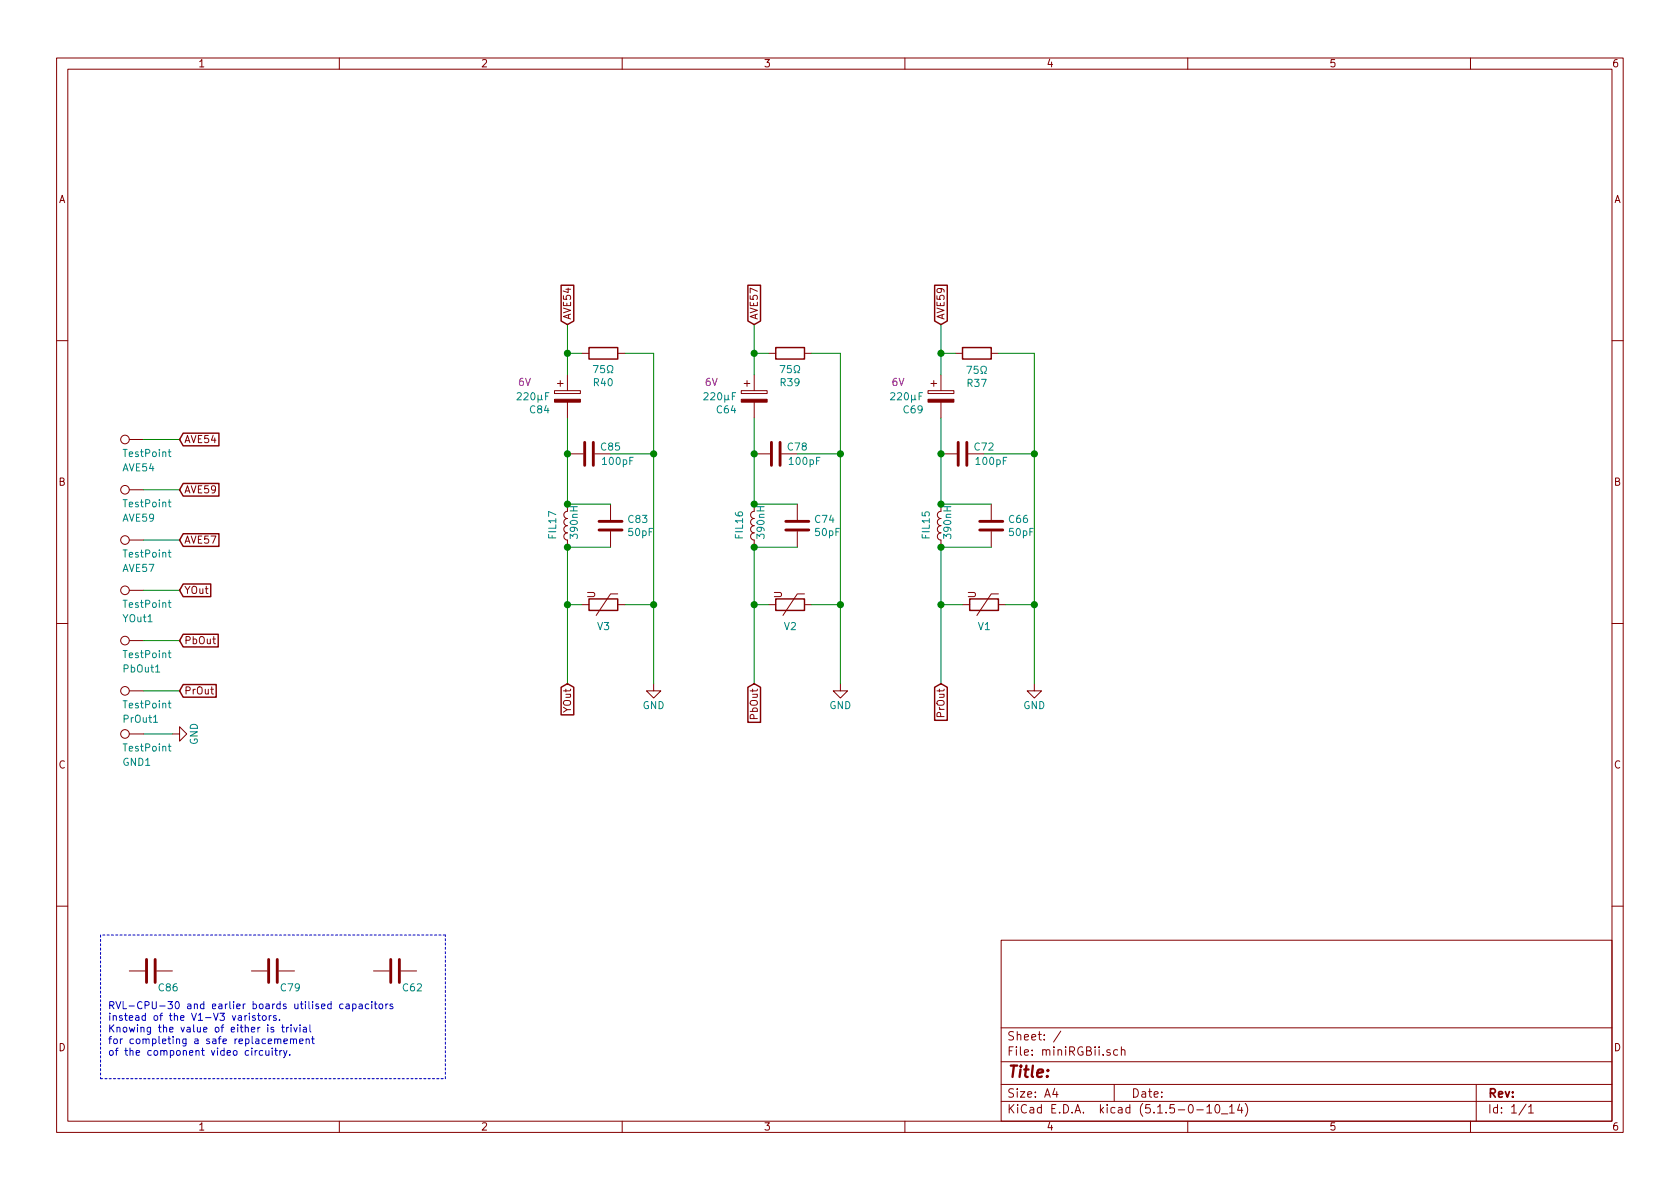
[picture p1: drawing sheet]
EESchema Schematic File Version 4
EELAYER 30 0
EELAYER END
$Descr A4 11693 8268
encoding utf-8
Sheet 1 1
Title ""
Date ""
Rev ""
Comp ""
Comment1 ""
Comment2 ""
Comment3 ""
Comment4 ""
$EndDescr
$Comp
L Device:Varistor V1
U 1 1
P 6850 4200
F 0 "V1" V 7000 4250 50  0000 R CNN
F 1 "Varistor" V 7000 4350 50  0001 R CNN
F 2 "Resistor_SMD:R_0603_1608Metric_Pad1.05x0.95mm_HandSolder" V 6780 4200 50  0001 C CNN
F 3 "~" H 6850 4200 50  0001 C CNN
	1    6850 4200
	0    1    1    0   
$EndComp
$Comp
L power:GND #PWR0101
U 1 1
P 1200 5100
F 0 "#PWR0101" H 1200 4850 50  0001 C CNN
F 1 "GND" H 1200 4950 50  0000 C CNN
F 2 "" H 1200 5100 50  0001 C CNN
F 3 "" H 1200 5100 50  0001 C CNN
	1    1200 5100
	0    -1   -1   0   
$EndComp
$Comp
L Device:C C66
U 1 1
P 6900 3650
F 0 "C66" H 7015 3696 50  0000 L CNN
F 1 "50pF" H 7015 3605 50  0000 L CNN
F 2 "Capacitor_SMD:C_0603_1608Metric_Pad1.05x0.95mm_HandSolder" H 6938 3500 50  0001 C CNN
F 3 "~" H 6900 3650 50  0001 C CNN
	1    6900 3650
	1    0    0    -1  
$EndComp
Wire Wire Line
	6900 3500 6550 3500
$Comp
L Device:C C72
U 1 1
P 6700 3150
F 0 "C72" V 6650 3300 50  0000 C CNN
F 1 "100pF" V 6750 3350 50  0000 C CNN
F 2 "Capacitor_SMD:C_0603_1608Metric_Pad1.05x0.95mm_HandSolder" H 6738 3000 50  0001 C CNN
F 3 "~" H 6700 3150 50  0001 C CNN
	1    6700 3150
	0    1    1    0   
$EndComp
Wire Wire Line
	6550 3150 6550 3500
Connection ~ 6550 3500
$Comp
L Device:Varistor V2
U 1 1
P 5500 4200
F 0 "V2" V 5650 4250 50  0000 R CNN
F 1 "Varistor" V 5650 4350 50  0001 R CNN
F 2 "Resistor_SMD:R_0603_1608Metric_Pad1.05x0.95mm_HandSolder" V 5430 4200 50  0001 C CNN
F 3 "~" H 5500 4200 50  0001 C CNN
	1    5500 4200
	0    1    1    0   
$EndComp
$Comp
L Device:C C74
U 1 1
P 5550 3650
F 0 "C74" H 5665 3696 50  0000 L CNN
F 1 "50pF" H 5665 3605 50  0000 L CNN
F 2 "Capacitor_SMD:C_0603_1608Metric_Pad1.05x0.95mm_HandSolder" H 5588 3500 50  0001 C CNN
F 3 "~" H 5550 3650 50  0001 C CNN
	1    5550 3650
	1    0    0    -1  
$EndComp
$Comp
L Device:C C78
U 1 1
P 5400 3150
F 0 "C78" V 5350 3300 50  0000 C CNN
F 1 "100pF" V 5450 3350 50  0000 C CNN
F 2 "Capacitor_SMD:C_0603_1608Metric_Pad1.05x0.95mm_HandSolder" H 5438 3000 50  0001 C CNN
F 3 "~" H 5400 3150 50  0001 C CNN
	1    5400 3150
	0    1    1    0   
$EndComp
Wire Wire Line
	5550 3500 5250 3500
Wire Wire Line
	5250 3500 5250 3150
Connection ~ 5250 3500
Wire Wire Line
	5550 3800 5250 3800
Wire Wire Line
	6900 3800 6550 3800
$Comp
L Device:Varistor V3
U 1 1
P 4200 4200
F 0 "V3" V 4350 4250 50  0000 R CNN
F 1 "Varistor" V 4350 4350 50  0001 R CNN
F 2 "Resistor_SMD:R_0603_1608Metric_Pad1.05x0.95mm_HandSolder" V 4130 4200 50  0001 C CNN
F 3 "~" H 4200 4200 50  0001 C CNN
	1    4200 4200
	0    1    1    0   
$EndComp
$Comp
L Device:C C83
U 1 1
P 4250 3650
F 0 "C83" H 4365 3696 50  0000 L CNN
F 1 "50pF" H 4365 3605 50  0000 L CNN
F 2 "Capacitor_SMD:C_0603_1608Metric_Pad1.05x0.95mm_HandSolder" H 4288 3500 50  0001 C CNN
F 3 "~" H 4250 3650 50  0001 C CNN
	1    4250 3650
	1    0    0    -1  
$EndComp
$Comp
L Device:C C85
U 1 1
P 4100 3150
F 0 "C85" V 4050 3300 50  0000 C CNN
F 1 "100pF" V 4150 3350 50  0000 C CNN
F 2 "Capacitor_SMD:C_0603_1608Metric_Pad1.05x0.95mm_HandSolder" H 4138 3000 50  0001 C CNN
F 3 "~" H 4100 3150 50  0001 C CNN
	1    4100 3150
	0    1    1    0   
$EndComp
Wire Wire Line
	4250 3500 3950 3500
Wire Wire Line
	3950 3500 3950 3150
Connection ~ 3950 3500
Wire Wire Line
	4250 3800 3950 3800
Connection ~ 6550 3150
$Comp
L Device:CP C64
U 1 1
P 5250 2750
F 0 "C64" H 5132 2659 50  0000 R CNN
F 1 "220μF" H 5132 2750 50  0000 R CNN
F 2 "Capacitor_Tantalum_SMD:CP_EIA-7343-15_Kemet-W_Pad2.25x2.55mm_HandSolder" H 5288 2600 50  0001 C CNN
F 3 "~" H 5250 2750 50  0001 C CNN
F 4 "6V" H 5000 2850 50  0000 R CNN "max. Voltage"
	1    5250 2750
	1    0    0    -1  
$EndComp
$Comp
L Device:CP C84
U 1 1
P 3950 2750
F 0 "C84" H 3832 2659 50  0000 R CNN
F 1 "220μF" H 3832 2750 50  0000 R CNN
F 2 "Capacitor_Tantalum_SMD:CP_EIA-7343-15_Kemet-W_Pad2.25x2.55mm_HandSolder" H 3988 2600 50  0001 C CNN
F 3 "~" H 3950 2750 50  0001 C CNN
F 4 "6V" H 3700 2850 50  0000 R CNN "max. Voltage"
	1    3950 2750
	1    0    0    -1  
$EndComp
Wire Wire Line
	5250 3800 5250 4200
Wire Wire Line
	5250 4200 5350 4200
Connection ~ 5250 4200
Wire Wire Line
	5250 4200 5250 4750
Wire Wire Line
	6550 3800 6550 4200
Wire Wire Line
	6550 4200 6700 4200
Connection ~ 6550 4200
Wire Wire Line
	6550 4200 6550 4750
Wire Wire Line
	3950 4200 4050 4200
Wire Wire Line
	3950 4200 3950 4750
$Comp
L Device:R R37
U 1 1
P 6800 2450
F 0 "R37" V 7007 2450 50  0000 C CNN
F 1 "75Ω" V 6916 2450 50  0000 C CNN
F 2 "Resistor_SMD:R_0603_1608Metric_Pad1.05x0.95mm_HandSolder" V 6730 2450 50  0001 C CNN
F 3 "~" H 6800 2450 50  0001 C CNN
	1    6800 2450
	0    1    1    0   
$EndComp
$Comp
L Device:R R39
U 1 1
P 5500 2450
F 0 "R39" V 5293 2450 50  0000 C CNN
F 1 "75Ω" V 5384 2450 50  0000 C CNN
F 2 "Resistor_SMD:R_0603_1608Metric_Pad1.05x0.95mm_HandSolder" V 5430 2450 50  0001 C CNN
F 3 "~" H 5500 2450 50  0001 C CNN
	1    5500 2450
	0    -1   -1   0   
$EndComp
Wire Wire Line
	3950 2450 4050 2450
$Comp
L Device:R R40
U 1 1
P 4200 2450
F 0 "R40" V 3993 2450 50  0000 C CNN
F 1 "75Ω" V 4084 2450 50  0000 C CNN
F 2 "Resistor_SMD:R_0603_1608Metric_Pad1.05x0.95mm_HandSolder" V 4130 2450 50  0001 C CNN
F 3 "~" H 4200 2450 50  0001 C CNN
	1    4200 2450
	0    -1   -1   0   
$EndComp
$Comp
L Device:L FIL17
U 1 1
P 3950 3650
F 0 "FIL17" V 4050 3750 50  0000 R CNN
F 1 "390nH" V 3900 3750 50  0000 R CNN
F 2 "Inductor_SMD:L_0402_1005Metric" H 3950 3650 50  0001 C CNN
F 3 "~" H 3950 3650 50  0001 C CNN
	1    3950 3650
	-1   0    0    1   
$EndComp
$Comp
L Device:L FIL16
U 1 1
P 5250 3650
F 0 "FIL16" V 5350 3750 50  0000 R CNN
F 1 "390nH" V 5200 3750 50  0000 R CNN
F 2 "Inductor_SMD:L_0402_1005Metric" H 5250 3650 50  0001 C CNN
F 3 "~" H 5250 3650 50  0001 C CNN
	1    5250 3650
	-1   0    0    1   
$EndComp
Connection ~ 5250 3800
$Comp
L Device:L FIL15
U 1 1
P 6550 3650
F 0 "FIL15" V 6650 3750 50  0000 R CNN
F 1 "390nH" V 6500 3750 50  0000 R CNN
F 2 "Inductor_SMD:L_0402_1005Metric" H 6550 3650 50  0001 C CNN
F 3 "~" H 6550 3650 50  0001 C CNN
	1    6550 3650
	-1   0    0    1   
$EndComp
Connection ~ 6550 3800
$Comp
L Device:C C86
U 1 1
P 1050 6750
F 0 "C86" V 1165 6796 50  0000 L CNN
F 1 "50pF" H 1165 6705 50  0001 L CNN
F 2 "" H 1088 6600 50  0001 C CNN
F 3 "~" H 1050 6750 50  0001 C CNN
	1    1050 6750
	0    1    1    0   
$EndComp
$Comp
L Device:C C79
U 1 1
P 1900 6750
F 0 "C79" V 2015 6796 50  0000 L CNN
F 1 "50pF" H 2015 6705 50  0001 L CNN
F 2 "" H 1938 6600 50  0001 C CNN
F 3 "~" H 1900 6750 50  0001 C CNN
	1    1900 6750
	0    1    1    0   
$EndComp
$Comp
L Device:C C62
U 1 1
P 2750 6750
F 0 "C62" V 2865 6796 50  0000 L CNN
F 1 "50pF" H 2865 6705 50  0001 L CNN
F 2 "" H 2788 6600 50  0001 C CNN
F 3 "~" H 2750 6750 50  0001 C CNN
	1    2750 6750
	0    1    1    0   
$EndComp
Wire Notes Line
	3100 7500 3100 6500
Wire Notes Line
	3100 6500 700  6500
Wire Notes Line
	700  6500 700  7500
Wire Notes Line
	700  7500 3100 7500
Text Notes 750  7350 0    50   ~ 0
RVL-CPU-30 and earlier boards utilised capacitors\ninstead of the V1-V3 varistors. \nKnowing the value of either is trivial\nfor completing a safe replacemement\nof the component video circuitry.
Wire Wire Line
	3950 3800 3950 4200
Connection ~ 3950 3800
Connection ~ 3950 4200
$Comp
L Connector:TestPoint AVE59
U 1 1
P 1000 3400
F 0 "AVE59" V 800 3550 50  0000 R CNN
F 1 "TestPoint" V 900 3550 50  0000 R CNN
F 2 "Connector_Pin:Pin_D1.0mm_L10.0mm" H 1200 3400 50  0001 C CNN
F 3 "~" H 1200 3400 50  0001 C CNN
	1    1000 3400
	0    -1   -1   0   
$EndComp
$Comp
L Connector:TestPoint AVE57
U 1 1
P 1000 3750
F 0 "AVE57" V 800 3900 50  0000 R CNN
F 1 "TestPoint" V 900 3900 50  0000 R CNN
F 2 "Connector_Pin:Pin_D1.0mm_L10.0mm" H 1200 3750 50  0001 C CNN
F 3 "~" H 1200 3750 50  0001 C CNN
	1    1000 3750
	0    -1   -1   0   
$EndComp
$Comp
L Connector:TestPoint AVE54
U 1 1
P 1000 3050
F 0 "AVE54" V 800 3200 50  0000 R CNN
F 1 "TestPoint" V 900 3200 50  0000 R CNN
F 2 "Connector_Pin:Pin_D1.0mm_L10.0mm" H 1200 3050 50  0001 C CNN
F 3 "~" H 1200 3050 50  0001 C CNN
	1    1000 3050
	0    -1   -1   0   
$EndComp
$Comp
L Connector:TestPoint PrOut1
U 1 1
P 1000 4800
F 0 "PrOut1" V 800 4950 50  0000 R CNN
F 1 "TestPoint" V 900 4950 50  0000 R CNN
F 2 "Connector_Pin:Pin_D1.0mm_L10.0mm" H 1200 4800 50  0001 C CNN
F 3 "~" H 1200 4800 50  0001 C CNN
	1    1000 4800
	0    -1   -1   0   
$EndComp
$Comp
L Connector:TestPoint PbOut1
U 1 1
P 1000 4450
F 0 "PbOut1" V 800 4600 50  0000 R CNN
F 1 "TestPoint" V 900 4600 50  0000 R CNN
F 2 "Connector_Pin:Pin_D1.0mm_L10.0mm" H 1200 4450 50  0001 C CNN
F 3 "~" H 1200 4450 50  0001 C CNN
	1    1000 4450
	0    -1   -1   0   
$EndComp
$Comp
L Connector:TestPoint YOut1
U 1 1
P 1000 4100
F 0 "YOut1" V 800 4250 50  0000 R CNN
F 1 "TestPoint" V 900 4250 50  0000 R CNN
F 2 "Connector_Pin:Pin_D1.0mm_L10.0mm" H 1200 4100 50  0001 C CNN
F 3 "~" H 1200 4100 50  0001 C CNN
	1    1000 4100
	0    -1   -1   0   
$EndComp
Wire Wire Line
	7000 4200 7200 4200
Wire Wire Line
	4350 4200 4550 4200
Wire Wire Line
	4250 3150 4550 3150
$Comp
L Connector:TestPoint GND1
U 1 1
P 1000 5100
F 0 "GND1" V 800 5250 50  0000 R CNN
F 1 "TestPoint" V 900 5250 50  0000 R CNN
F 2 "Connector_Pin:Pin_D1.0mm_L10.0mm" H 1200 5100 50  0001 C CNN
F 3 "~" H 1200 5100 50  0001 C CNN
	1    1000 5100
	0    -1   -1   0   
$EndComp
$Comp
L Device:CP C69
U 1 1
P 6550 2750
F 0 "C69" H 6432 2659 50  0000 R CNN
F 1 "220μF" H 6432 2750 50  0000 R CNN
F 2 "Capacitor_Tantalum_SMD:CP_EIA-7343-15_Kemet-W_Pad2.25x2.55mm_HandSolder" H 6588 2600 50  0001 C CNN
F 3 "~" H 6550 2750 50  0001 C CNN
F 4 "6V" H 6300 2850 50  0000 R CNN "max. Voltage"
	1    6550 2750
	1    0    0    -1  
$EndComp
Wire Wire Line
	3950 3150 3950 2900
Connection ~ 3950 3150
Wire Wire Line
	3950 2250 3950 2450
Connection ~ 3950 2450
Wire Wire Line
	3950 2450 3950 2600
Wire Wire Line
	5250 2900 5250 3150
Connection ~ 5250 3150
Wire Wire Line
	6650 2450 6550 2450
Wire Wire Line
	6550 2450 6550 2600
Wire Wire Line
	6550 2250 6550 2450
Connection ~ 6550 2450
Wire Wire Line
	5550 3150 5850 3150
Wire Wire Line
	5650 4200 5850 4200
Wire Wire Line
	6550 2900 6550 3150
Wire Wire Line
	5250 2250 5250 2450
Wire Wire Line
	5350 2450 5250 2450
Connection ~ 5250 2450
Wire Wire Line
	5250 2450 5250 2600
Text GLabel 3950 2250 1    50   Input ~ 0
AVE54
Text GLabel 6550 2250 1    50   Input ~ 0
AVE59
Text GLabel 5250 2250 1    50   Input ~ 0
AVE57
Text GLabel 3950 4750 3    50   Input ~ 0
YOut
Text GLabel 5250 4750 3    50   Input ~ 0
PbOut
Text GLabel 6550 4750 3    50   Input ~ 0
PrOut
Wire Wire Line
	4350 2450 4550 2450
Wire Wire Line
	1000 5100 1200 5100
Text GLabel 1250 4100 2    50   Input ~ 0
YOut
Text GLabel 1250 4450 2    50   Input ~ 0
PbOut
Wire Wire Line
	1250 4450 1000 4450
Wire Wire Line
	1000 4100 1250 4100
Wire Wire Line
	1000 3750 1250 3750
Wire Wire Line
	1000 3400 1250 3400
Wire Wire Line
	1000 3050 1250 3050
Wire Wire Line
	1000 4800 1250 4800
Text GLabel 1250 4800 2    50   Input ~ 0
PrOut
Text GLabel 1250 3050 2    50   Input ~ 0
AVE54
Text GLabel 1250 3400 2    50   Input ~ 0
AVE59
Text GLabel 1250 3750 2    50   Input ~ 0
AVE57
Wire Wire Line
	4550 2450 4550 3150
Wire Wire Line
	4550 3150 4550 4200
Connection ~ 4550 3150
Wire Wire Line
	4550 4200 4550 4750
Connection ~ 4550 4200
Wire Wire Line
	5850 3150 5850 4200
Connection ~ 5850 4200
Wire Wire Line
	5850 4200 5850 4750
Wire Wire Line
	7200 3150 7200 4200
Connection ~ 7200 4200
Wire Wire Line
	7200 4200 7200 4750
$Comp
L power:GND #PWR0102
U 1 1
P 4550 4750
F 0 "#PWR0102" H 4550 4500 50  0001 C CNN
F 1 "GND" H 4550 4600 50  0000 C CNN
F 2 "" H 4550 4750 50  0001 C CNN
F 3 "" H 4550 4750 50  0001 C CNN
	1    4550 4750
	1    0    0    -1  
$EndComp
$Comp
L power:GND #PWR0103
U 1 1
P 5850 4750
F 0 "#PWR0103" H 5850 4500 50  0001 C CNN
F 1 "GND" H 5850 4600 50  0000 C CNN
F 2 "" H 5850 4750 50  0001 C CNN
F 3 "" H 5850 4750 50  0001 C CNN
	1    5850 4750
	1    0    0    -1  
$EndComp
$Comp
L power:GND #PWR0104
U 1 1
P 7200 4750
F 0 "#PWR0104" H 7200 4500 50  0001 C CNN
F 1 "GND" H 7200 4600 50  0000 C CNN
F 2 "" H 7200 4750 50  0001 C CNN
F 3 "" H 7200 4750 50  0001 C CNN
	1    7200 4750
	1    0    0    -1  
$EndComp
Wire Wire Line
	5650 2450 5850 2450
Wire Wire Line
	5850 2450 5850 3150
Connection ~ 5850 3150
Wire Wire Line
	6850 3150 7200 3150
Wire Wire Line
	7200 2450 7200 3150
Wire Wire Line
	6950 2450 7200 2450
Connection ~ 7200 3150
$EndSCHEMATC
